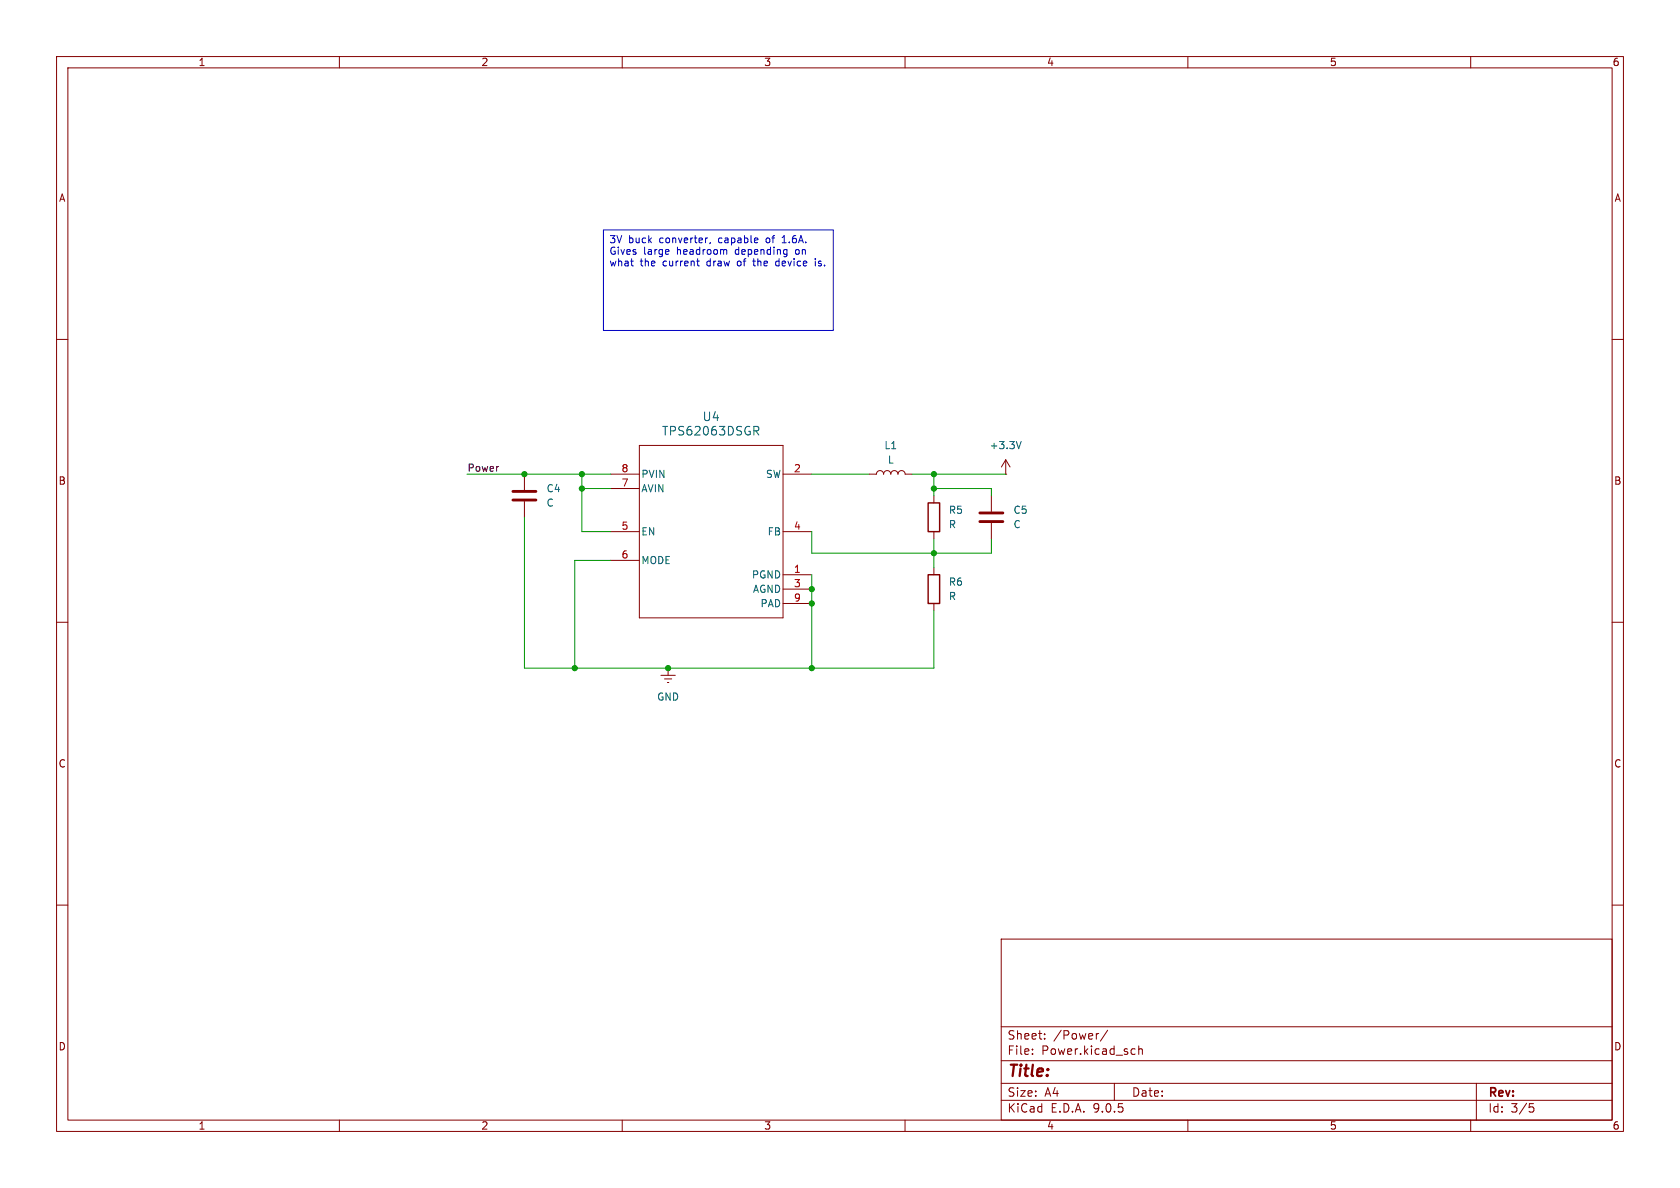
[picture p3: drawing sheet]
<svg xmlns="http://www.w3.org/2000/svg" width="297mm" height="210mm" viewBox="0 0 297 210" stroke-linecap="round" stroke-linejoin="round" font-family="sans-serif">
<g fill="none" stroke="#840000" stroke-width=".18">
<path d="M10 10h277v190h-277zM12 12h273v186h-273zM60 10v2M110 10v2M160 10v2M210 10v2M260 10v2M10 60h2M113 78.7h25.4v30.5h-25.4zM285 60h2M92.7 83.8v2.8M92.7 88.6v2.8"/>
<path d="M107.9 83.8h5.1M107.9 86.4h5.1M107.9 94h5.1M107.9 99.1h5.1M138.4 83.8h5.1M138.4 94h5.1M153.7 83.8h1.2a.64 .64 0 0 1 .7-.6 .64 .64 0 0 1 .6 .6 .64 .64 0 0 1 .6-.6 .64 .64 0 0 1 .7 .6 .64 .64 0 0 1 .6-.6 .64 .64 0 0 1 .6 .6 .64 .64 0 0 1 .7-.6 .64 .64 0 0 1 .6 .6h1.3M165.1 87.6v1.3M165.1 94v1.3M175.3 87.6v2.8M175.3 92.5v2.8M177.8 83.8h.1"/>
<path d="M177.8 81.3l-.8 1.3M177.8 81.3l.8 1.3M177.8 81.3v2.5M10 110h2M116.8 119.4h2.6M118.1 118.1h.1M118.1 118.1v1.3M138.4 101.6h5.1M138.4 104.1h5.1M138.4 106.7h5.1M165.1 100.3v1.3M165.1 106.7v1.3"/>
<path d="M285 110h2M117.5 120h1.2M118 120.7h.2M10 160h2M177 166h108v32h-108zM285 160h2M60 198v2M110 198v2M160 198v2M177 194.5h108M177 191.5h108M177 187.5h108"/>
<path d="M177 181.5h108M182.5 186.3v.1M182.5 185.5v.1M184.7 183.6v.1M184.7 182.8v.1M194.2 182.7l-.2 .1M195.8 182.1l-1.3 2M197 191.5v3M200.2 185.4l.5 .1M200.7 186.3l-.5 .1M201.3 185.5l.2-.1 .4 .1 .1 .9M201.3 184.9v1.5"/>
<path d="M210 198v2M260 198v2M261 191.5v6.5M270.4 195.1h.7M270.5 195.7h.4l.3 .3-.2 .5-.5 .1"/>
</g>
<path d="M90.7 86.9h4M90.7 88.4h4M173.2 90.7h4.1M173.2 92.2h4.1" fill="none" stroke="#840000" stroke-width=".51"/>
<path d="M133.3 75.4h.6l.2 .3-.1 .4-.7 .1M133.6 76.2l.5 .7M180.5 78l-.4 1.3" fill="none" stroke="#006464" stroke-width=".18"/>
<path d="M164.1 88.9h2v5.1h-2zM164.1 101.6h2v5.1h-2z" fill="none" stroke="#840000" stroke-width=".25"/>
<path d="M82.5 83.8h25.4M92.7 91.4v26.7h72.4v-10.1M102.9 86.4h5M102.9 83.8v10.2h5M107.9 99.1h-6.3v19M143.5 94v3.8h31.8v-2.5M143.5 83.8h10.2M161.3 83.8h16.5M165.1 83.8v3.8M165.1 95.3v5M165.1 86.4h10.2v1.2M143.5 101.6v16.5" fill="none" stroke="#009600" stroke-width=".18"/>
<g fill="none" stroke="#0000c2" stroke-width=".18">
<path d="M106.7 40.6h40.6v17.8h-40.6zM111.5 46.2h.5M111.8 47h.2M118.2 44.2l.1 .2-.6 .1M123.2 46.2h.4M123.3 46.8l.3 .2M125 42.1h.1M125.6 42.9l-.1 .2M128.5 44.3v.7M133.3 45.7v1.2M137.2 46.3v.6l.4 .1M138.3 42.9h.7"/>
<path d="M138.5 41.8l-.2 .2M139 44.1l.1 .1M139.1 44.1v1l-.1 .2M139.1 44.9l-.1 .1M144.1 45.7v.2M144.1 46.2v.8"/>
</g>
<g fill="#009600" stroke="#009600" stroke-width=".18">
<circle cx="165.1" cy="97.8" r=".46"/>
<circle cx="143.5" cy="104.1" r=".46"/>
<circle cx="165.1" cy="83.8" r=".46"/>
<circle cx="165.1" cy="86.4" r=".46"/>
<circle cx="92.7" cy="83.8" r=".46"/>
<circle cx="102.9" cy="86.4" r=".46"/>
<circle cx="102.9" cy="83.8" r=".46"/>
<circle cx="143.5" cy="106.7" r=".46"/>
<circle cx="143.5" cy="118.1" r=".46"/>
<circle cx="118.1" cy="118.1" r=".46"/>
<circle cx="101.6" cy="118.1" r=".46"/>
</g>
<text font-size="2.8" fill="#840000" x="178" y="190.9">Title:</text>
<g font-size="2.1" fill="#006464">
<text x="116.9" y="77.2">TPS62063DSGR</text>
<text x="124.1" y="74.7">U4</text>
</g>
<g font-size="2.1" fill="#840000">
<text x="178" y="184">Sheet:</text>
<text x="186.2" y="184">/Power/</text>
<text x="178" y="186.7">File:</text>
<text x="184.1" y="186.7">Power.kicad_sch</text>
<text x="178" y="196.9">KiCad</text>
<text x="178" y="194.1">Size:</text>
<text x="184.7" y="194.1">A4</text>
<text x="185.7" y="196.9">E.D.A.</text>
<text x="193.3" y="196.9">9.0.5</text>
<text x="200" y="194.1">Date:</text>
<text x="263" y="194.3">Rev:</text>
<text x="263" y="196.9">Id:</text>
<text x="267.1" y="196.9">3/5</text>
</g>
<g font-size="1.8" fill="#840000">
<text x="35" y="11.9">1</text>
<text x="85" y="11.9">2</text>
<text x="135" y="11.9">3</text>
<text x="185" y="11.9">4</text>
<text x="235" y="11.9">5</text>
<text x="285" y="11.9">6</text>
<text x="10.3" y="35.9">A</text>
<text x="285.3" y="35.9">A</text>
<text x="10.3" y="85.9">B</text>
<text x="285.3" y="85.9">B</text>
<text x="10.3" y="135.9">C</text>
<text x="285.3" y="135.9">C</text>
<text x="10.3" y="185.9">D</text>
<text x="285.3" y="185.9">D</text>
<text x="35" y="199.9">1</text>
<text x="85" y="199.9">2</text>
<text x="135" y="199.9">3</text>
<text x="185" y="199.9">4</text>
<text x="235" y="199.9">5</text>
<text x="285" y="199.9">6</text>
</g>
<g font-size="1.8" fill="#0000c2">
<text x="107.6" y="43.3">3V</text>
<text x="107.6" y="45.4">Gives</text>
<text x="107.6" y="47.4">what</text>
<text x="111.1" y="43.3">buck</text>
<text x="113.2" y="47.4">the</text>
<text x="113.8" y="45.4">large</text>
<text x="116.7" y="43.3">converter,</text>
<text x="117.3" y="47.4">current</text>
<text x="119.8" y="45.4">headroom</text>
<text x="125.2" y="47.4">draw</text>
<text x="127.3" y="43.3">capable</text>
<text x="130.3" y="45.4">depending</text>
<text x="130.8" y="47.4">of</text>
<text x="133.9" y="47.4">the</text>
<text x="135.9" y="43.3">of</text>
<text x="138" y="47.4">device</text>
<text x="138.9" y="43.3">1.6A.</text>
<text x="141.1" y="45.4">on</text>
<text x="145.2" y="47.4">is.</text>
</g>
<text font-size="1.8" fill="#0f0f0f" x="82.5" y="83.5">Power</text>
<g font-size="1.8" fill="#a90000">
<text x="109.8" y="83.6">8</text>
<text x="140.3" y="83.6">2</text>
<text x="109.8" y="86.1">7</text>
<text x="109.8" y="93.7">5</text>
<text x="140.3" y="93.7">4</text>
<text x="109.8" y="98.8">6</text>
<text x="140.3" y="101.3">1</text>
<text x="140.3" y="103.9">3</text>
<text x="140.3" y="106.4">9</text>
</g>
<g font-size="1.8" fill="#006464">
<text x="156.3" y="79.6">L1</text>
<text x="156.9" y="82.1">L</text>
<text x="174.9" y="79.6">+3.3V</text>
<text x="96.5" y="87.2">C4</text>
<text x="96.5" y="89.8">C</text>
<text x="113.3" y="84.7">PVIN</text>
<text x="113.3" y="87.2">AVIN</text>
<text x="135.3" y="84.7">SW</text>
<text x="113.3" y="94.8">EN</text>
<text x="135.6" y="94.8">FB</text>
<text x="167.6" y="91">R5</text>
<text x="167.6" y="93.6">R</text>
<text x="179.1" y="91">C5</text>
<text x="179.1" y="93.6">C</text>
<text x="113.3" y="99.9">MODE</text>
<text x="132.8" y="102.5">PGND</text>
<text x="133" y="105">AGND</text>
<text x="134.3" y="107.5">PAD</text>
<text x="167.6" y="103.7">R6</text>
<text x="167.6" y="106.3">R</text>
<text x="116.1" y="124.1">GND</text>
</g>
</svg>
